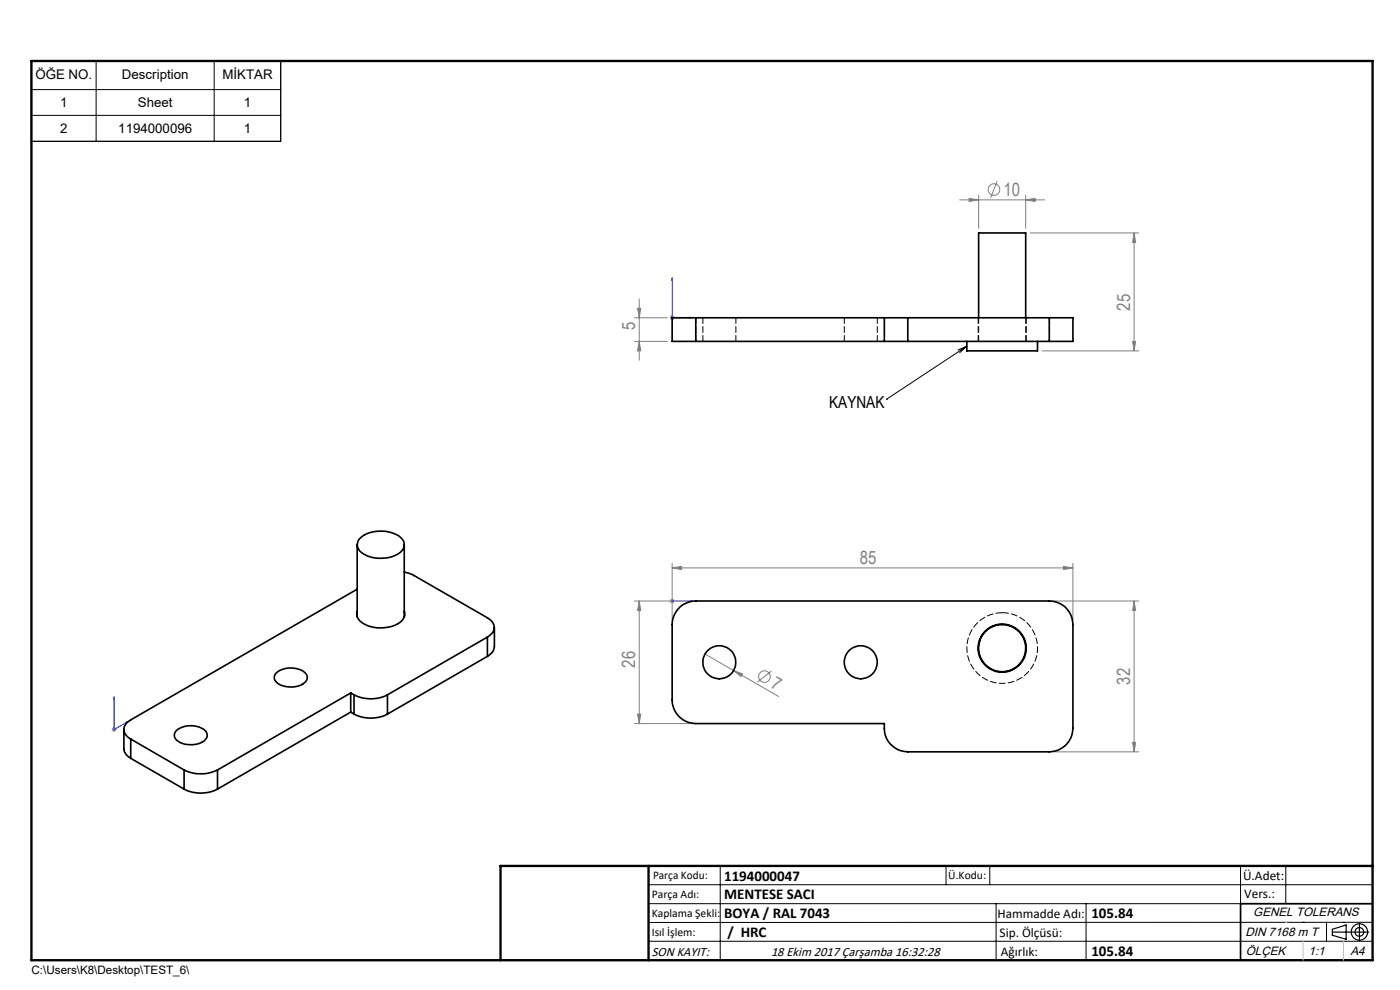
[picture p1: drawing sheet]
<svg xmlns="http://www.w3.org/2000/svg" width="297mm" height="210mm" viewBox="0 0 297 210" stroke-linecap="round" stroke-linejoin="round" font-family="sans-serif">
<g fill="none" stroke="#808080" stroke-width=".21">
<path d="M211.6 38.4l-1.5 3.6M203.6 42.4h18M205.6 42.1l2 .3-2 .3zM207.6 41.4v7M217.6 42.4l2-.3v.6zM217.6 41.4v7M218.6 49.4h23M240.6 49.4l.3 2h-.6zM240.6 49.4v25M134.6 67.4h7M134.6 72.4h7M135.3 65.4h.6l-.3 2z"/>
<path d="M135.6 72.4l.3 2h-.6zM135.6 63.4v13M142.1 67.4h1M142.2 67.1l.7 .7M142.6 66.9v1M142.9 67.1l-.7 .7M221.1 74.4h20.5M240.3 72.4h.6l-.3 2zM142.6 119.5v12M227.6 119.5v12M134.6 127.5h12M135.6 127.5l.3 2h-.6z"/>
<path d="M135.6 127.5v26M142.2 127.1l.7 .7M142.6 120.5l2-.4v.7zM142.6 120.5h85M142.9 127.1l-.7 .7M149.6 138.7l15.6 9M223.6 127.5h18M225.6 120.1l2 .4-2 .3zM240.6 127.5v32M240.6 127.5l.3 2h-.6zM23.7 154.8h1M23.8 154.4l.8 .7"/>
<path d="M24.2 154.2v1M24.6 154.4l-.8 .7M134.6 153.5h12M135.3 151.5h.6l-.3 2zM155.6 142.2l1.9 .7-.3 .6zM163.7 142.3l-3 2.4M223.6 159.5h18M240.3 157.5h.6l-.3 2z"/>
<circle cx="210.9" cy="40.2" r="1.24"/>
<circle cx="162.2" cy="143.5" r="1.23"/>
</g>
<g fill="none" stroke="#000" stroke-width=".25">
<path d="M282.6 197.7h7.8M282.6 197.1l3-.9v3l-3-.8zM288.4 195.8v3.8M106.2 203.7h185"/>
<circle cx="288.4" cy="197.7" r="1.74"/>
<circle cx="288.4" cy="197.7" r=".93"/>
</g>
<path d="M142.6 58.9l.1 .5h-.2zM142.6 58.9v8.5h4.2M146.4 67.3l.4 .1-.4 .1zM142.5 127.5h.2zM142.6 127.5h.1M142.6 127.5h4.2M146.8 127.5h-.4h.4M24.2 147.8l.1 .3-.2 .1zM24.2 147.8v7l3-1.8M26.9 153.1l.3-.1-.3 .3z" fill="none" stroke="#00f" stroke-width=".21"/>
<g fill="none" stroke="#000" stroke-width=".21">
<path d="M6.7 12.8h52.8v17.2h-52.8zM6.7 19h52.8M20.4 12.8v17.2M45.4 12.8v17.2M6.7 24.5h52.8M205.1 73.4l-17 11.3M205.1 73.4l-1.5 1.4M205.1 73.4l-1.9 .9M188.1 84.7h.1M137.6 187.7h153.6M137.6 191.7h153.6M137.6 199.7h153.6"/>
<path d="M152.8 183.7v20M200.7 183.7v4M210 183.7v4M211.3 191.7v12M230.4 191.7v12M263.2 183.7v20M272.8 183.7v8M276.4 195.6h.1M281.4 195.6v4.1M285 195.6h.1M291.2 195.6l-153.6 .1"/>
</g>
<path d="M291.2 191.7h-28v12" fill="none" stroke="#000" stroke-width=".35"/>
<path d="M6.7 12.9h284.5v190.8h-284.5zM137.6 183.7v20M291.2 183.7h-185v20" fill="none" stroke="#000" stroke-width=".5"/>
<path d="M276.4 199.7v4M285 199.7v4" fill="none" stroke="#c0c0c0" stroke-width=".21"/>
<path d="M272.8 195.6h.1" fill="none" stroke="#c0c0c0" stroke-width=".25"/>
<g fill="#00f">
<path d="M146.4 67.3l.4 .1-.4 .1zM142.6 58.9l.1 .5h-.2z"/>
<path d="M146.4 127.5h.4zM142.5 127.5h.2z"/>
<path d="M26.9 153.1l.3-.1-.3 .3zM24.2 147.8l.1 .3-.2 .1z"/>
</g>
<g fill="#808080">
<path d="M155.6 142.2l1.9 .7-.3 .6z"/>
<path d="M217.6 42.4l2-.3v.6zM205.6 42.1l2 .3-2 .3z"/>
<path d="M142.6 120.5l2-.4v.7zM225.6 120.1l2 .4-2 .3z"/>
<path d="M240.3 72.4h.6l-.3 2zM240.6 49.4l.3 2h-.6zM135.6 72.4l.3 2h-.6zM135.3 65.4h.6l-.3 2zM135.3 151.5h.6l-.3 2zM135.6 127.5l.3 2h-.6z"/>
<path d="M240.6 127.5l.3 2h-.6zM240.3 157.5h.6l-.3 2z"/>
</g>
<g fill="none" stroke="#000" stroke-width=".35">
<path d="M147.6 67.4h-5v5h5M147.6 67.4h40M147.6 72.4h40M147.6 67.4v5M187.6 67.4h5M187.6 72.4h5M187.6 67.4v5M192.6 67.4v5M192.6 67.4h30M192.6 72.4h30M205.1 72.4v2h15v-2M207.6 67.4v-18h10v18"/>
<path d="M222.6 67.4h5v5h-5M222.6 67.4v5M75.8 115.6v15.2M76.4 114.2a7.1 7.1 0 0 1 8.7-.1 1.99 1.99 0 0 1-.5 3.3 7.3 7.3 0 0 1-8.3-.5 1.87 1.87 0 0 1 .1-2.7zM85.8 115.6v15.2M75.8 125l-48.1 27.7a2.14 2.14 0 0 0-1.4 2 2.14 2.14 0 0 0 1.4 2.1M75.8 129.7a2.34 2.34 0 0 0 1.6 2.8 7.6 7.6 0 0 0 7.8-.8 1.76 1.76 0 0 0 .6-2M85.8 121.3l2 .8 15.6 8.9a2.17 2.17 0 0 1 1.5 2.1 2.17 2.17 0 0 1-1.5 2M103.4 135.1l-21.2 12.3M103.4 135.1v4.1M103.4 139.2l-21.2 12.3M104.9 133.1l-.1 4.3a2.37 2.37 0 0 1-1.4 1.8"/>
<path d="M144.3 128.7a5.3 5.3 0 0 1 3.3-1.2h75a5 5 0 0 1 5 5v22a5 5 0 0 1-5 5h-30a5.1 5.1 0 0 1-5-6h-40a5 5 0 0 1-5-5v-16a5.2 5.2 0 0 1 1.7-3.8zM26.3 154.8v4a2.46 2.46 0 0 0 1.4 2.1M27.7 156.8l11.4 6.5M27.7 156.8v4.1M37.6 154.8a5 5 0 0 1 6.1 .4 1.67 1.67 0 0 1-1.2 2.4 5 5 0 0 1-5.3-.9 1.37 1.37 0 0 1 .4-1.9zM58.5 142.8a4.9 4.9 0 0 1 6.4 .2 1.48 1.48 0 0 1-.7 2.2 5 5 0 0 1-5.8-.7 1.25 1.25 0 0 1 .1-1.7zM74.4 147l.7 .4M74.4 147l-28.3 16.3M74.4 147v4.1M74.4 151.1l-28.3 16.3M74.4 151.1l.7 .4M75.1 147.4a7.8 7.8 0 0 0 7.1 0"/>
<path d="M75.1 151.5a7.8 7.8 0 0 0 7.1 0M75.1 147.4v4.1M82.2 147.4v4.1M27.7 160.9l11.4 6.5M39.1 163.3a8.1 8.1 0 0 0 7 0M39.1 167.4a7.8 7.8 0 0 0 7 0M39.1 163.3v4.1M46.1 163.3v4.1"/>
<circle cx="212.6" cy="137.5" r="5.1"/>
<circle cx="212.6" cy="137.5" r="5"/>
<circle cx="152.6" cy="140.5" r="3.5"/>
<circle cx="182.6" cy="140.5" r="3.5"/>
</g>
<path d="M147.6 72.4v-5M149.1 67.4v5M156.1 72.4v-5M179.1 67.4v5M186.1 72.4v-5M207.5 67.4v5M207.6 67.4v5M217.6 72.4v-5M217.7 72.4v-5M222.6 67.4v5" fill="none" stroke="#000" stroke-width=".21" stroke-dasharray="1.3 .6"/>
<path d="M212.6 130a7.5 7.5 0 0 1 6.6 11 7.5 7.5 0 0 1-12.8 .7 7.5 7.5 0 0 1 5.4-11.7h.8" fill="none" stroke="#000" stroke-width=".21" stroke-dasharray="1.3 .6" stroke-dashoffset="-.1"/>
<g font-size="3.9" fill="#808080">
<text x="212.9" y="41.5">10</text>
<text x="239.7" y="65.9" transform="rotate(-90 239.7 65.9)">25</text>
<text x="134.7" y="70" transform="rotate(-90 134.7 70)">5</text>
<text x="182.4" y="119.6">85</text>
<text x="134.7" y="141.6" transform="rotate(-90 134.7 141.6)">26</text>
<text x="163.3" y="145.7" transform="rotate(30 163.3 145.7)">7</text>
<text x="239.7" y="145.2" transform="rotate(-90 239.7 145.2)">32</text>
</g>
<text font-size="3.5" x="175.9" y="86.5">KAYNAK</text>
<g font-size="3.2">
<text x="153.6" y="190.8">MENTESE SACI</text>
<text x="153.6" y="186.8">1194000047</text>
<text x="153.6" y="194.8">BOYA / RAL 7043</text>
<text x="231.5" y="194.8">105.84</text>
<text x="154.3" y="198.8">/ HRC</text>
<text x="231.5" y="202.8">105.84</text>
</g>
<g font-size="2.8">
<text x="7.5" y="16.7">ÖĞE NO.</text>
<text x="25.9" y="16.7">Description</text>
<text x="47.2" y="16.7">MİKTAR</text>
<text x="12.8" y="22.8">1</text>
<text x="29.2" y="22.8">Sheet</text>
<text x="51.7" y="22.8">1</text>
<text x="12.8" y="28.2">2</text>
<text x="25.1" y="28.2">1194000096</text>
<text x="51.7" y="28.2">1</text>
<text x="263.7" y="186.7">Ü.Adet:</text>
<text x="263.9" y="190.5">Vers.:</text>
<text x="211.6" y="194.8">Hammadde Adı:</text>
<text x="138.3" y="202.8">SON KAYIT:</text>
<text x="163.6" y="202.8">18 Ekim 2017 Çarşamba 16:32:28</text>
<text x="212.1" y="198.7">Sip. Ölçüsü:</text>
<text x="212.3" y="202.7">Ağırlık:</text>
</g>
<g font-size="2.6">
<text x="265.9" y="194.4">GENEL TOLERANS</text>
<text x="264.2" y="198.5">DIN 7168 m T</text>
<text x="264.3" y="202.6">ÖLÇEK</text>
<text x="277.6" y="202.6">1:1</text>
<text x="286.5" y="202.6">A4</text>
</g>
<g font-size="2.5">
<text x="138.3" y="190.5">Parça Adı:</text>
<text x="138.5" y="186.5">Parça Kodu:</text>
<text x="201.2" y="186.5">Ü.Kodu:</text>
<text x="138.3" y="194.5">Kaplama Şekli:</text>
<text x="138.3" y="198.6">Isıl İşlem:</text>
<text x="6.7" y="206.7">C:\Users\K8\Desktop\TEST_6\</text>
</g>
</svg>
